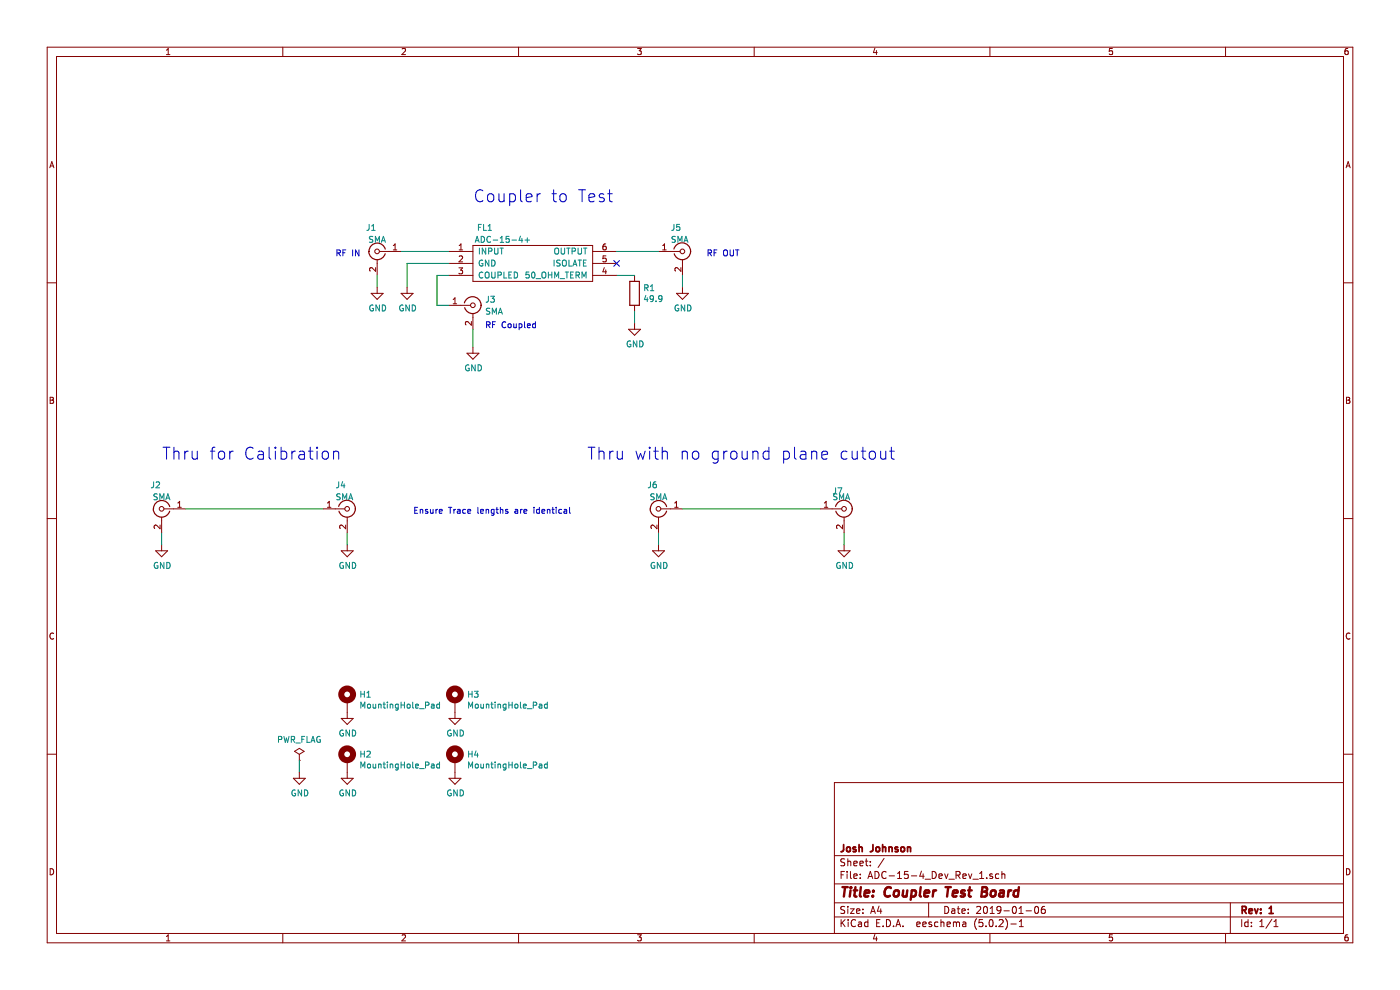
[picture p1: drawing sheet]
EESchema Schematic File Version 4
LIBS:ADC-15-4_Dev_Rev_1-cache
EELAYER 26 0
EELAYER END
$Descr A4 11693 8268
encoding utf-8
Sheet 1 1
Title "Coupler Test Board"
Date "2019-01-06"
Rev "1"
Comp "Josh Johnson"
Comment1 ""
Comment2 ""
Comment3 ""
Comment4 ""
$EndDescr
$Comp
L VNA_Symbols:ADC-15-4+ FL1
U 1 1
P 4400 2050
F 0 "FL1" H 4050 2200 50  0000 C CNN
F 1 "ADC-15-4+" H 4200 2100 50  0000 C CNN
F 2 "VNA_Footprints:CD542" H 4400 2050 50  0001 C CNN
F 3 "" H 4400 2050 50  0001 C CNN
	1    4400 2050
	1    0    0    -1  
$EndComp
$Comp
L Connector:Conn_Coaxial J1
U 1 1
P 3150 2100
F 0 "J1" H 3200 2300 50  0000 C CNN
F 1 "SMA" H 3150 2200 50  0000 C CNN
F 2 "VNA_Footprints:SMA_EDGE_MOUNT" H 3150 2100 50  0001 C CNN
F 3 " ~" H 3150 2100 50  0001 C CNN
	1    3150 2100
	-1   0    0    -1  
$EndComp
$Comp
L Connector:Conn_Coaxial J5
U 1 1
P 5700 2100
F 0 "J5" H 5600 2300 50  0000 L CNN
F 1 "SMA" H 5600 2200 50  0000 L CNN
F 2 "VNA_Footprints:SMA_EDGE_MOUNT" H 5700 2100 50  0001 C CNN
F 3 " ~" H 5700 2100 50  0001 C CNN
	1    5700 2100
	1    0    0    -1  
$EndComp
Wire Wire Line
	3350 2100 3750 2100
Wire Wire Line
	5150 2100 5500 2100
NoConn ~ 5150 2200
$Comp
L Device:R R1
U 1 1
P 5300 2450
F 0 "R1" H 5370 2496 50  0000 L CNN
F 1 "49.9" H 5370 2405 50  0000 L CNN
F 2 "Resistor_SMD:R_0603_1608Metric" V 5230 2450 50  0001 C CNN
F 3 "~" H 5300 2450 50  0001 C CNN
	1    5300 2450
	1    0    0    -1  
$EndComp
$Comp
L power:GND #PWR05
U 1 1
P 5300 2700
F 0 "#PWR05" H 5300 2450 50  0001 C CNN
F 1 "GND" H 5305 2527 50  0000 C CNN
F 2 "" H 5300 2700 50  0001 C CNN
F 3 "" H 5300 2700 50  0001 C CNN
	1    5300 2700
	1    0    0    -1  
$EndComp
$Comp
L power:GND #PWR07
U 1 1
P 5700 2400
F 0 "#PWR07" H 5700 2150 50  0001 C CNN
F 1 "GND" H 5705 2227 50  0000 C CNN
F 2 "" H 5700 2400 50  0001 C CNN
F 3 "" H 5700 2400 50  0001 C CNN
	1    5700 2400
	1    0    0    -1  
$EndComp
$Comp
L power:GND #PWR02
U 1 1
P 3400 2400
F 0 "#PWR02" H 3400 2150 50  0001 C CNN
F 1 "GND" H 3405 2227 50  0000 C CNN
F 2 "" H 3400 2400 50  0001 C CNN
F 3 "" H 3400 2400 50  0001 C CNN
	1    3400 2400
	1    0    0    -1  
$EndComp
$Comp
L power:GND #PWR01
U 1 1
P 3150 2400
F 0 "#PWR01" H 3150 2150 50  0001 C CNN
F 1 "GND" H 3155 2227 50  0000 C CNN
F 2 "" H 3150 2400 50  0001 C CNN
F 3 "" H 3150 2400 50  0001 C CNN
	1    3150 2400
	1    0    0    -1  
$EndComp
Wire Wire Line
	3150 2400 3150 2300
Wire Wire Line
	5700 2300 5700 2400
Wire Wire Line
	5150 2300 5300 2300
Wire Wire Line
	5300 2600 5300 2700
Wire Wire Line
	3750 2200 3400 2200
Wire Wire Line
	3400 2200 3400 2400
$Comp
L Connector:Conn_Coaxial J3
U 1 1
P 3950 2550
F 0 "J3" H 4050 2600 50  0000 L CNN
F 1 "SMA" H 4050 2500 50  0000 L CNN
F 2 "VNA_Footprints:SMA_EDGE_MOUNT" H 3950 2550 50  0001 C CNN
F 3 " ~" H 3950 2550 50  0001 C CNN
	1    3950 2550
	1    0    0    -1  
$EndComp
Wire Wire Line
	3750 2300 3650 2300
Wire Wire Line
	3650 2300 3650 2550
Wire Wire Line
	3650 2550 3750 2550
$Comp
L power:GND #PWR04
U 1 1
P 3950 2900
F 0 "#PWR04" H 3950 2650 50  0001 C CNN
F 1 "GND" H 3955 2727 50  0000 C CNN
F 2 "" H 3950 2900 50  0001 C CNN
F 3 "" H 3950 2900 50  0001 C CNN
	1    3950 2900
	1    0    0    -1  
$EndComp
Wire Wire Line
	3950 2900 3950 2750
$Comp
L Connector:Conn_Coaxial J2
U 1 1
P 1350 4250
F 0 "J2" H 1400 4450 50  0000 C CNN
F 1 "SMA" H 1350 4350 50  0000 C CNN
F 2 "VNA_Footprints:SMA_EDGE_MOUNT" H 1350 4250 50  0001 C CNN
F 3 " ~" H 1350 4250 50  0001 C CNN
	1    1350 4250
	-1   0    0    -1  
$EndComp
$Comp
L power:GND #PWR03
U 1 1
P 1350 4550
F 0 "#PWR03" H 1350 4300 50  0001 C CNN
F 1 "GND" H 1355 4377 50  0000 C CNN
F 2 "" H 1350 4550 50  0001 C CNN
F 3 "" H 1350 4550 50  0001 C CNN
	1    1350 4550
	1    0    0    -1  
$EndComp
Wire Wire Line
	1350 4550 1350 4450
$Comp
L Connector:Conn_Coaxial J4
U 1 1
P 2900 4250
F 0 "J4" H 2800 4450 50  0000 L CNN
F 1 "SMA" H 2800 4350 50  0000 L CNN
F 2 "VNA_Footprints:SMA_EDGE_MOUNT" H 2900 4250 50  0001 C CNN
F 3 " ~" H 2900 4250 50  0001 C CNN
	1    2900 4250
	1    0    0    -1  
$EndComp
$Comp
L power:GND #PWR06
U 1 1
P 2900 4550
F 0 "#PWR06" H 2900 4300 50  0001 C CNN
F 1 "GND" H 2905 4377 50  0000 C CNN
F 2 "" H 2900 4550 50  0001 C CNN
F 3 "" H 2900 4550 50  0001 C CNN
	1    2900 4550
	1    0    0    -1  
$EndComp
Wire Wire Line
	2900 4450 2900 4550
Wire Wire Line
	1550 4250 2700 4250
Text Notes 3450 4300 0    50   ~ 0
Ensure Trace lengths are identical\n
$Comp
L power:PWR_FLAG #FLG0101
U 1 1
P 2500 6350
F 0 "#FLG0101" H 2500 6425 50  0001 C CNN
F 1 "PWR_FLAG" H 2500 6524 50  0000 C CNN
F 2 "" H 2500 6350 50  0001 C CNN
F 3 "~" H 2500 6350 50  0001 C CNN
	1    2500 6350
	1    0    0    -1  
$EndComp
$Comp
L power:GND #PWR0101
U 1 1
P 2500 6450
F 0 "#PWR0101" H 2500 6200 50  0001 C CNN
F 1 "GND" H 2505 6277 50  0000 C CNN
F 2 "" H 2500 6450 50  0001 C CNN
F 3 "" H 2500 6450 50  0001 C CNN
	1    2500 6450
	1    0    0    -1  
$EndComp
Wire Wire Line
	2500 6450 2500 6350
Text Notes 3950 1700 0    100  ~ 0
Coupler to Test
Text Notes 1350 3850 0    100  ~ 0
Thru for Calibration
$Comp
L Mechanical:MountingHole_Pad H3
U 1 1
P 3800 5850
F 0 "H3" H 3900 5901 50  0000 L CNN
F 1 "MountingHole_Pad" H 3900 5810 50  0000 L CNN
F 2 "MountingHole:MountingHole_3.2mm_M3_Pad_Via" H 3800 5850 50  0001 C CNN
F 3 "~" H 3800 5850 50  0001 C CNN
	1    3800 5850
	1    0    0    -1  
$EndComp
$Comp
L Mechanical:MountingHole_Pad H1
U 1 1
P 2900 5850
F 0 "H1" H 3000 5901 50  0000 L CNN
F 1 "MountingHole_Pad" H 3000 5810 50  0000 L CNN
F 2 "MountingHole:MountingHole_3.2mm_M3_Pad_Via" H 2900 5850 50  0001 C CNN
F 3 "~" H 2900 5850 50  0001 C CNN
	1    2900 5850
	1    0    0    -1  
$EndComp
$Comp
L power:GND #PWR08
U 1 1
P 2900 5950
F 0 "#PWR08" H 2900 5700 50  0001 C CNN
F 1 "GND" H 2905 5777 50  0000 C CNN
F 2 "" H 2900 5950 50  0001 C CNN
F 3 "" H 2900 5950 50  0001 C CNN
	1    2900 5950
	1    0    0    -1  
$EndComp
$Comp
L power:GND #PWR010
U 1 1
P 3800 5950
F 0 "#PWR010" H 3800 5700 50  0001 C CNN
F 1 "GND" H 3805 5777 50  0000 C CNN
F 2 "" H 3800 5950 50  0001 C CNN
F 3 "" H 3800 5950 50  0001 C CNN
	1    3800 5950
	1    0    0    -1  
$EndComp
$Comp
L Mechanical:MountingHole_Pad H4
U 1 1
P 3800 6350
F 0 "H4" H 3900 6401 50  0000 L CNN
F 1 "MountingHole_Pad" H 3900 6310 50  0000 L CNN
F 2 "MountingHole:MountingHole_3.2mm_M3_Pad_Via" H 3800 6350 50  0001 C CNN
F 3 "~" H 3800 6350 50  0001 C CNN
	1    3800 6350
	1    0    0    -1  
$EndComp
$Comp
L Mechanical:MountingHole_Pad H2
U 1 1
P 2900 6350
F 0 "H2" H 3000 6401 50  0000 L CNN
F 1 "MountingHole_Pad" H 3000 6310 50  0000 L CNN
F 2 "MountingHole:MountingHole_3.2mm_M3_Pad_Via" H 2900 6350 50  0001 C CNN
F 3 "~" H 2900 6350 50  0001 C CNN
	1    2900 6350
	1    0    0    -1  
$EndComp
$Comp
L power:GND #PWR09
U 1 1
P 2900 6450
F 0 "#PWR09" H 2900 6200 50  0001 C CNN
F 1 "GND" H 2905 6277 50  0000 C CNN
F 2 "" H 2900 6450 50  0001 C CNN
F 3 "" H 2900 6450 50  0001 C CNN
	1    2900 6450
	1    0    0    -1  
$EndComp
$Comp
L power:GND #PWR011
U 1 1
P 3800 6450
F 0 "#PWR011" H 3800 6200 50  0001 C CNN
F 1 "GND" H 3805 6277 50  0000 C CNN
F 2 "" H 3800 6450 50  0001 C CNN
F 3 "" H 3800 6450 50  0001 C CNN
	1    3800 6450
	1    0    0    -1  
$EndComp
$Comp
L Connector:Conn_Coaxial J6
U 1 1
P 5500 4250
F 0 "J6" H 5550 4450 50  0000 C CNN
F 1 "SMA" H 5500 4350 50  0000 C CNN
F 2 "VNA_Footprints:SMA_EDGE_MOUNT" H 5500 4250 50  0001 C CNN
F 3 " ~" H 5500 4250 50  0001 C CNN
	1    5500 4250
	-1   0    0    -1  
$EndComp
$Comp
L power:GND #PWR012
U 1 1
P 5500 4550
F 0 "#PWR012" H 5500 4300 50  0001 C CNN
F 1 "GND" H 5505 4377 50  0000 C CNN
F 2 "" H 5500 4550 50  0001 C CNN
F 3 "" H 5500 4550 50  0001 C CNN
	1    5500 4550
	1    0    0    -1  
$EndComp
Wire Wire Line
	5500 4550 5500 4450
$Comp
L Connector:Conn_Coaxial J7
U 1 1
P 7050 4250
F 0 "J7" H 6950 4400 50  0000 L CNN
F 1 "SMA" H 6950 4350 50  0000 L CNN
F 2 "VNA_Footprints:SMA_EDGE_MOUNT" H 7050 4250 50  0001 C CNN
F 3 " ~" H 7050 4250 50  0001 C CNN
	1    7050 4250
	1    0    0    -1  
$EndComp
$Comp
L power:GND #PWR013
U 1 1
P 7050 4550
F 0 "#PWR013" H 7050 4300 50  0001 C CNN
F 1 "GND" H 7055 4377 50  0000 C CNN
F 2 "" H 7050 4550 50  0001 C CNN
F 3 "" H 7050 4550 50  0001 C CNN
	1    7050 4550
	1    0    0    -1  
$EndComp
Wire Wire Line
	7050 4450 7050 4550
Wire Wire Line
	5700 4250 6850 4250
Text Notes 4900 3850 0    100  ~ 0
Thru with no ground plane cutout\n
Text Notes 2800 2150 0    50   ~ 0
RF IN
Text Notes 5900 2150 0    50   ~ 0
RF OUT
Text Notes 4050 2750 0    50   ~ 0
RF Coupled
$EndSCHEMATC
